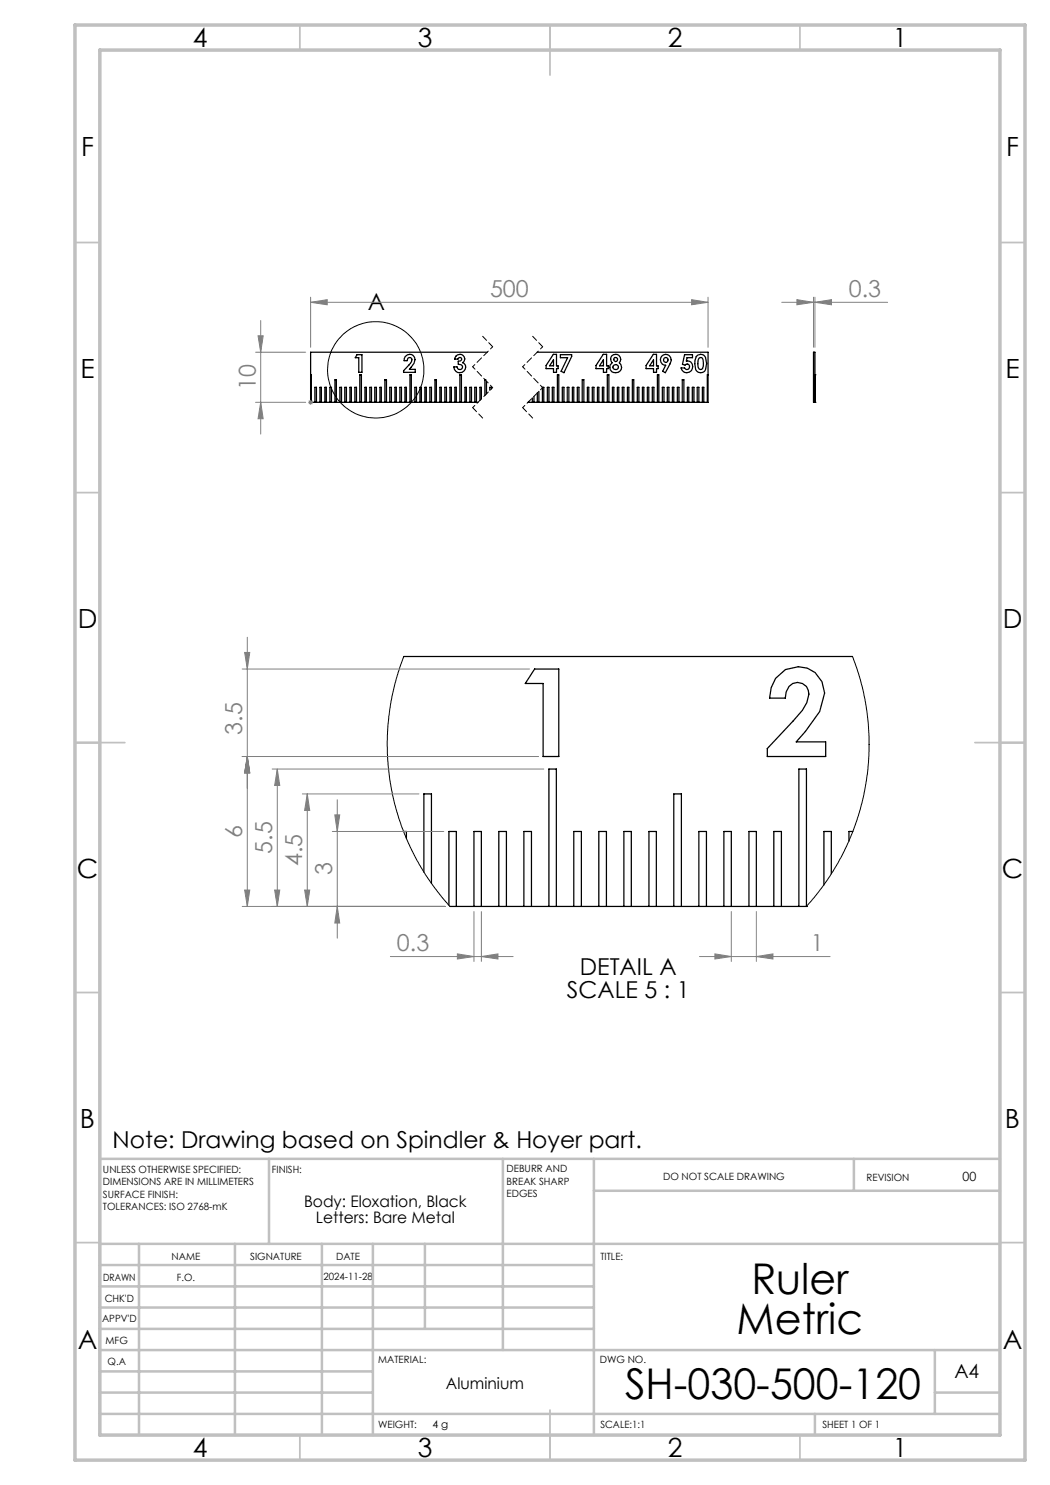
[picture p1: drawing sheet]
<svg xmlns="http://www.w3.org/2000/svg" width="210mm" height="297mm" viewBox="0 0 210 297" stroke-linecap="round" stroke-linejoin="round" font-family="sans-serif">
<g fill="none" stroke="#000" stroke-width=".25">
<path d="M62.1 75h.2v5.5M71.4 70.9h1v3.6h-.6v-3h-.8zM81 71.3a1.07 1.07 0 0 1 1.2-.4 1.07 1.07 0 0 1 .8 1l-.2 .8-.9 1.2h1.1v.6h-2.3v-.3a3.8 3.8 0 0 0 1.7-2.2 .44 .44 0 0 0-.3-.5 .44 .44 0 0 0-.5 .1l-.2 .5h-.6zM91.2 71.2a.93 .93 0 0 1 1.4-.1 .93 .93 0 0 1-.1 1.4 1.11 1.11 0 0 1 .4 1.7 1.11 1.11 0 0 1-1.7 .1l-.3-.4-.1-.5h.6l.1 .3a.52 .52 0 0 0 .9 .1 .52 .52 0 0 0-.2-.8l-.5-.2v-.6h.4a.37 .37 0 0 0 .1-.7 .37 .37 0 0 0-.6 .3h-.7zM96.3 79.8v-2.3h-.3v2.6M97 75.9h.1M97 75.9v3.2M97.3 76.3v2.5M97.4 70.4h-35.3v10.1h33.5M98.3 77.8v-.3h-.3v.6M106.5 79.6v.9M106.8 79.3v1.2"/>
<path d="M107.4 70.4h34.2v10.1h-36M107.5 78.6v1.9M107.8 78.3v2.2M108.5 77.5h.3v3M108.5 77.6v2.9M110.7 70.9h.6v2.3h.3v.5h-.3v.8h-.6v-.8h-1.5v-.6zM110.7 72v1.2h-.8zM112.1 70.9h2.2v.4l-1.5 3.2-.6-.2 1.3-2.8h-1.4zM120.7 70.9h.6v2.3h.3v.5h-.3v.8h-.6v-.8h-1.5v-.6zM120.7 72v1.2h-.8zM122.3 71.2a1.02 1.02 0 0 1 1.5-.1 1.02 1.02 0 0 1 .1 1.5 1.12 1.12 0 0 1 .1 1.6 1.12 1.12 0 0 1-1.7 0 1.12 1.12 0 0 1 .1-1.6 1.09 1.09 0 0 1-.1-1.4zM130.7 70.9h.6v2.3h.3v.5h-.3v.8h-.6v-.8h-1.5v-.6z"/>
<path d="M130.7 72v1.2h-.8zM132.3 71.3a1.14 1.14 0 0 1 1.6-.1 1.14 1.14 0 0 1 .1 1.6l-.9 1.7-.6-.2 .6-1.2a1.11 1.11 0 0 1-.9-.7 1.11 1.11 0 0 1 .1-1.1zM136.9 70.9h1.6v.6h-1.1l-.1 .7a1.17 1.17 0 0 1 1.2 1 1.17 1.17 0 0 1-1 1.3 1.17 1.17 0 0 1-1.3-.9h.7a.52 .52 0 0 0 .8 .2 .52 .52 0 0 0 .1-.7 .52 .52 0 0 0-.8-.1l-.5-.1zM139.2 71.3a1.07 1.07 0 0 1 1.9 .2l.2 1.2-.2 1.2a1.1 1.1 0 0 1-1 .6 1.1 1.1 0 0 1-1-.6l-.1-1.2zM139.8 71.6l.5-.1a2.1 2.1 0 0 1 0 2.4l-.5-.1a2.39 2.39 0 0 1 0-2.2zM141.6 75h-.1v5.5M162.7 70.4h.3v10.1h-.3zM163 75h.1M63 80.5v-3h.3v3M64 80.5v-3h.3v3M65 80.5v-3h.3v3M66 80.5v-3h.3v3"/>
<path d="M67 80.5v-4.6h.3v4.6M68 80.5v-3h.3v3M69 80.5v-3h.3v3M70 80.5v-3h.3v3M71 80.5v-3h.3v3M72 80.5v-5.5h.3v5.5M73 80.5v-3h.3v3M74 80.5v-3h.3v3M75 80.5v-3h.3v3M76 80.5v-3h.3v3M77 80.5v-4.6h.3v4.6M78 80.5v-3h.3v3"/>
<path d="M79 80.5v-3h.3v3M80 80.5v-3h.3v3M81 80.5v-3h.3v3M82 80.5v-5.5h.3v5.5M83 80.5v-3h.3v3M84 80.5v-3h.3v3M85 80.5v-3h.3v3M86 80.5v-3h.3v3M87 80.5v-4.6h.3v4.6M88 80.5v-3h.3v3M89 80.5v-3h.3v3M90 80.5v-3h.3v3"/>
<path d="M91 80.5v-3h.3v3M92 80.5v-5.5h.3v5.5M93 80.5v-3h.3v3M94 80.5v-3h.3v3M95 80.5v-3h.3v3M105.8 80.3v.2M109.5 80.5v-3h.3v3M110.5 80.5v-3h.3v3M111.5 80.5v-5.5h.3v5.5M112.5 80.5v-3h.3v3M113.5 80.5v-3h.3v3M114.5 80.5v-3h.3v3"/>
<path d="M115.5 80.5v-3h.3v3M116.5 80.5v-4.6h.3v4.6M117.5 80.5v-3h.3v3M118.5 80.5v-3h.3v3M119.5 80.5v-3h.3v3M120.5 80.5v-3h.3v3M121.5 80.5v-5.5h.3v5.5M122.5 80.5v-3h.3v3M123.5 80.5v-3h.3v3M124.5 80.5v-3h.3v3M125.5 80.5v-3h.3v3M126.5 80.5v-4.6h.3v4.6"/>
<path d="M127.5 80.5v-3h.3v3M128.5 80.5v-3h.3v3M129.5 80.5v-3h.3v3M130.5 80.5v-3h.3v3M131.5 80.5v-5.5h.3v5.5M132.5 80.5v-3h.3v3M133.5 80.5v-3h.3v3M134.5 80.5v-3h.3v3M135.5 80.5v-3h.3v3M136.5 80.5v-4.6h.3v4.6M137.5 80.5v-3h.3v3M138.5 80.5v-3h.3v3"/>
<path d="M139.5 80.5v-3h.3v3M140.5 80.5v-3h.3v3M163 80.5h.1M80.8 131.3h89.7M106.9 133.8h4.9v17.5h-3.2v-14.6h-3.5zM155.1 135.7l2-1.8 2.6-.6a5.2 5.2 0 0 1 5.2 5.3l-1 3.7-2.8 4-1.9 2.1h5.9v2.9h-11.6v-1.6l7-7.6 .9-1.6 .4-1.7a2.29 2.29 0 0 0-2.1-2.3 2.29 2.29 0 0 0-2.5 1.9l-.1 1.2h-3.2l.3-2.1zM80.7 166.3h.6v1.4M84.8 174.4v-15.6h1.5v17.9M166.3 174.8v-8.5h-1.5v10.7M170.6 166.3h-.8v1.9M89.8 181v-14.7h1.5v15M90 181.3h71.3"/>
<path d="M94.8 181.3v-15h1.5v15M99.8 181.3v-15h1.5v15M104.8 181.3v-15h1.5v15M109.8 181.3v-27.5h1.5v27.5M114.8 181.3v-15h1.5v15M119.8 181.3v-15h1.5v15M124.8 181.3v-15h1.5v15M129.8 181.3v-15h1.5v15M134.8 181.3v-22.5h1.5v22.5M139.8 181.3v-15h1.5v15M144.8 181.3v-15h1.5v15M149.8 181.3v-15h1.5v15"/>
<path d="M154.8 181.3v-15h1.5v15M159.8 181.3v-27.5h1.5v27.5M161.3 181.3h.1"/>
<circle cx="123.1" cy="73.4" r=".53"/>
<circle cx="123.1" cy="71.9" r=".41"/>
<circle cx="133.2" cy="72" r=".47"/>
</g>
<g fill="none" stroke="#000" stroke-width=".2">
<path d="M80.8 131.3l-1.2 3.2-1.2 4.8-.8 5.9-.2 3.1 .1 3.1 .8 6.4 1.4 5.7 2.3 5.9 1.4 2.8 1.7 2.7 2.5 3.5 2.4 2.9M170.5 131.3l1.2 3.5 .9 3.3 .6 3 .5 3.7 .1 6.4-.3 3.7-.5 3-.6 2.8-1 3.3-1 2.8-1.5 3.4-1.3 2.4-2.1 3.4-2.6 3.4-1.6 1.9"/>
<circle cx="75.2" cy="74" r="9.6"/>
</g>
<g fill="none" stroke="#808080" stroke-width=".2">
<path d="M62.1 59.4v10.1M138.3 59.9l3.3 .6-3.3 .5zM141.6 59.4v10.1M159.4 59.9l3.3 .6-3.3 .5zM162.7 59.4v10.1M163 59.4v10.1M51.1 70.4h10M51.6 67.2h1l-.5 3.2zM52.1 64.1v22.7M62.1 60.5l3.3-.6v1.1zM62.1 60.5h79.5M62.1 80v1"/>
<path d="M156.4 60.5h21.1M163 60.5l3.3-.6v1.1zM51.1 80.5h10M52.1 80.5l.5 3.2h-1zM61.6 80.5h1M61.8 80.1l.7 .7M62.5 80.1l-.7 .7M48.4 133.8h57.5M48.9 130.5h1.1l-.5 3.3zM49.5 127.5v53.8M48.4 151.3h59.2M49.5 151.3l.5 3.3h-1.1z"/>
<path d="M54.4 153.8h54.4M55.5 153.8l.5 3.3h-1.1zM55.5 153.8v27.5M60.5 158.8h23.3M61.5 158.8l.4 3.3h-1zM61.5 158.8v22.5M67.5 159.9v27.7M48.9 178h1.1l-.5 3.3zM54.9 178h1.1l-.5 3.3zM60.9 178h1l-.4 3.3zM66.5 166.3h22.3M67 163h.9l-.4 3.3z"/>
<path d="M48.4 181.3h40.6M67.5 181.3l.4 3.3h-.9zM78.1 191.3h24.5M91.5 190.8l3.3 .5-3.3 .5zM94.8 182.3v10M96.3 191.3l3.3-.5v1zM96.3 182.3v10M139.9 191.3h26.1M143 190.8l3.3 .5-3.3 .5zM146.3 182.3v10M151.3 191.3l3.3-.5v1zM151.3 182.3v10"/>
</g>
<path d="M96.5 67.3l2 2.1M106.5 67.3l2 2.1M94.5 81.5l2 2.1M104.5 81.5l2 2.1" fill="none" stroke="#000" stroke-width=".2" stroke-dasharray="1.3 .6" stroke-dashoffset=".1"/>
<path d="M98.5 69.4l-4 4M98.5 77.5l-4 4M108.5 69.4l-4 4M108.5 77.5l-4 4" fill="none" stroke="#000" stroke-width=".2" stroke-dasharray="1.3 .6" stroke-dashoffset=".7"/>
<path d="M94.5 73.4l4 4.1M104.5 73.4l4 4.1" fill="none" stroke="#000" stroke-width=".2" stroke-dasharray="1.3 .6" stroke-dashoffset=".6"/>
<g fill="none" stroke="#c0c0c0" stroke-width=".35">
<path d="M60 5v5M110 5v10M160 5v5M15 48.5h5M200 48.5h5M15 98.5h5M200 98.5h5M15 148.5h10M195 148.5h10M15 198.5h5M200 198.5h5M15 248.5h5"/>
<path d="M200 248.5h5M60 287v5M110 282v10M160 287v5"/>
</g>
<g fill="none" stroke="#c0c0c0" stroke-width=".5">
<path d="M53.8 231.8v17M100.6 231.8v38.2M118.8 231.8v55.2M118.8 238.2h81.2M170.8 231.8v6.4M200 231.8h-180v55.2M20 248.8h180M20 257.3h98.8M20 253h98.8M27.8 248.8v38.2M47 248.8v38.2M64.4 248.8v38.2"/>
<path d="M74.6 248.8v38.2M85 248.8v17M20 265.8h98.8M20 261.5h98.8M20 278.5h54.6M20 274.3h54.6M20 270h180M187 278.5h13M187 270v12.8M20 282.8h180M163 282.8v4.2"/>
</g>
<path d="M15 5h190v287h-190zM20 10h180v277h-180z" fill="none" stroke="#c0c0c0" stroke-width=".7"/>
<g fill="#808080">
<path d="M138.3 59.9l3.3 .6-3.3 .5zM62.1 60.5l3.3-.6v1.1zM163 60.5l3.3-.6v1.1zM159.4 59.9l3.3 .6-3.3 .5z"/>
<path d="M91.5 190.8l3.3 .5-3.3 .5zM96.3 191.3l3.3-.5v1zM143 190.8l3.3 .5-3.3 .5zM151.3 191.3l3.3-.5v1z"/>
<path d="M51.6 67.2h1l-.5 3.2zM52.1 80.5l.5 3.2h-1zM67 163h.9l-.4 3.3zM67.5 181.3l.4 3.3h-.9zM61.5 158.8l.4 3.3h-1zM60.9 178h1l-.4 3.3zM55.5 153.8l.5 3.3h-1.1zM54.9 178h1.1l-.5 3.3zM48.9 130.5h1.1l-.5 3.3zM49.5 151.3l.5 3.3h-1.1zM49.5 151.3l.5 3.3h-1.1zM48.9 178h1.1l-.5 3.3z"/>
</g>
<g font-size="8.5">
<text x="150.3" y="258.8">Ruler</text>
<text x="147.3" y="266.9">Metric</text>
<text x="125" y="279.7">SH-030-500-120</text>
</g>
<g font-size="5.3">
<text x="38.5" y="9.5">4</text>
<text x="83.5" y="9.5">3</text>
<text x="133.6" y="9.5">2</text>
<text x="178.6" y="9.5">1</text>
<text x="16.2" y="31.3">F</text>
<text x="201.2" y="31.3">F</text>
<text x="16.1" y="75.5">E</text>
<text x="201.1" y="75.5">E</text>
<text x="15.5" y="125.5">D</text>
<text x="200.5" y="125.5">D</text>
<text x="15.4" y="175.5">C</text>
<text x="200.4" y="175.5">C</text>
<text x="16" y="225.5">B</text>
<text x="201" y="225.5">B</text>
<text x="15.5" y="269.8">A</text>
<text x="200.5" y="269.8">A</text>
<text x="38.5" y="291.5">4</text>
<text x="83.5" y="291.5">3</text>
<text x="133.6" y="291.5">2</text>
<text x="178.6" y="291.5">1</text>
</g>
<g font-size="4.7" fill="#808080">
<text x="98" y="59.4">500</text>
<text x="169.8" y="59.4">0.3</text>
<text x="51.1" y="78" transform="rotate(-90 51.1 78)">10</text>
<text x="48.5" y="146.9" transform="rotate(-90 48.5 146.9)">3.5</text>
<text x="48.5" y="167.6" transform="rotate(-90 48.5 167.6)">6</text>
<text x="54.5" y="170.8" transform="rotate(-90 54.5 170.8)">5.5</text>
<text x="60.5" y="173.3" transform="rotate(-90 60.5 173.3)">4.5</text>
<text x="66.5" y="175.1" transform="rotate(-90 66.5 175.1)">3</text>
<text x="79.4" y="190.3">0.3</text>
<text x="162.2" y="190.3">1</text>
</g>
<g font-size="4.7">
<text x="73.6" y="62.1">A</text>
<text x="116" y="195.1">DETAIL A</text>
<text x="113.4" y="199.6">SCALE 5 : 1</text>
<text x="22.5" y="229.6">Note: Drawing based on Spindler &amp; Hoyer part.</text>
</g>
<text font-size="3.9" x="190.9" y="275.5">A4</text>
<g font-size="3.2">
<text x="60.8" y="241.4">Body: Eloxation, Black</text>
<text x="63.2" y="244.6">Letters: Bare Metal</text>
<text x="89.2" y="277.9">Aluminium</text>
</g>
<text font-size="2.5" x="192.5" y="236.1">00</text>
<text font-size="2.1" x="86.5" y="285.6">4 g</text>
<g font-size="2">
<text x="20.6" y="234.6">UNLESS OTHERWISE SPECIFIED:</text>
<text x="20.6" y="237.1">DIMENSIONS ARE IN MILLIMETERS</text>
<text x="20.6" y="239.6">SURFACE FINISH:</text>
<text x="54.4" y="234.6">FINISH:</text>
<text x="101.3" y="234.5">DEBURR AND</text>
<text x="101.3" y="237">BREAK SHARP</text>
<text x="101.3" y="239.5">EDGES</text>
<text x="132.6" y="236">DO NOT SCALE DRAWING</text>
<text x="173.3" y="236.2">REVISION</text>
<text x="20.6" y="242.1">TOLERANCES: ISO 2768-mK</text>
<text x="34.3" y="252">NAME</text>
<text x="50" y="251.9">SIGNATURE</text>
<text x="67.2" y="251.9">DATE</text>
<text x="120.1" y="251.9">TITLE:</text>
<text x="20.6" y="256.1">DRAWN</text>
<text x="35.3" y="256.1">F.O.</text>
<text x="64.7" y="255.9">2024-11-28</text>
<text x="20.9" y="260.3">CHK'D</text>
<text x="20.4" y="264.4">APPV'D</text>
<text x="21.1" y="268.8">MFG</text>
<text x="21.5" y="273">Q.A</text>
<text x="75.6" y="272.5">MATERIAL:</text>
<text x="120" y="272.5">DWG NO.</text>
<text x="75.6" y="285.5">WEIGHT:</text>
<text x="120.1" y="285.6">SCALE:1:1</text>
<text x="164.5" y="285.6">SHEET 1 OF 1</text>
</g>
</svg>
